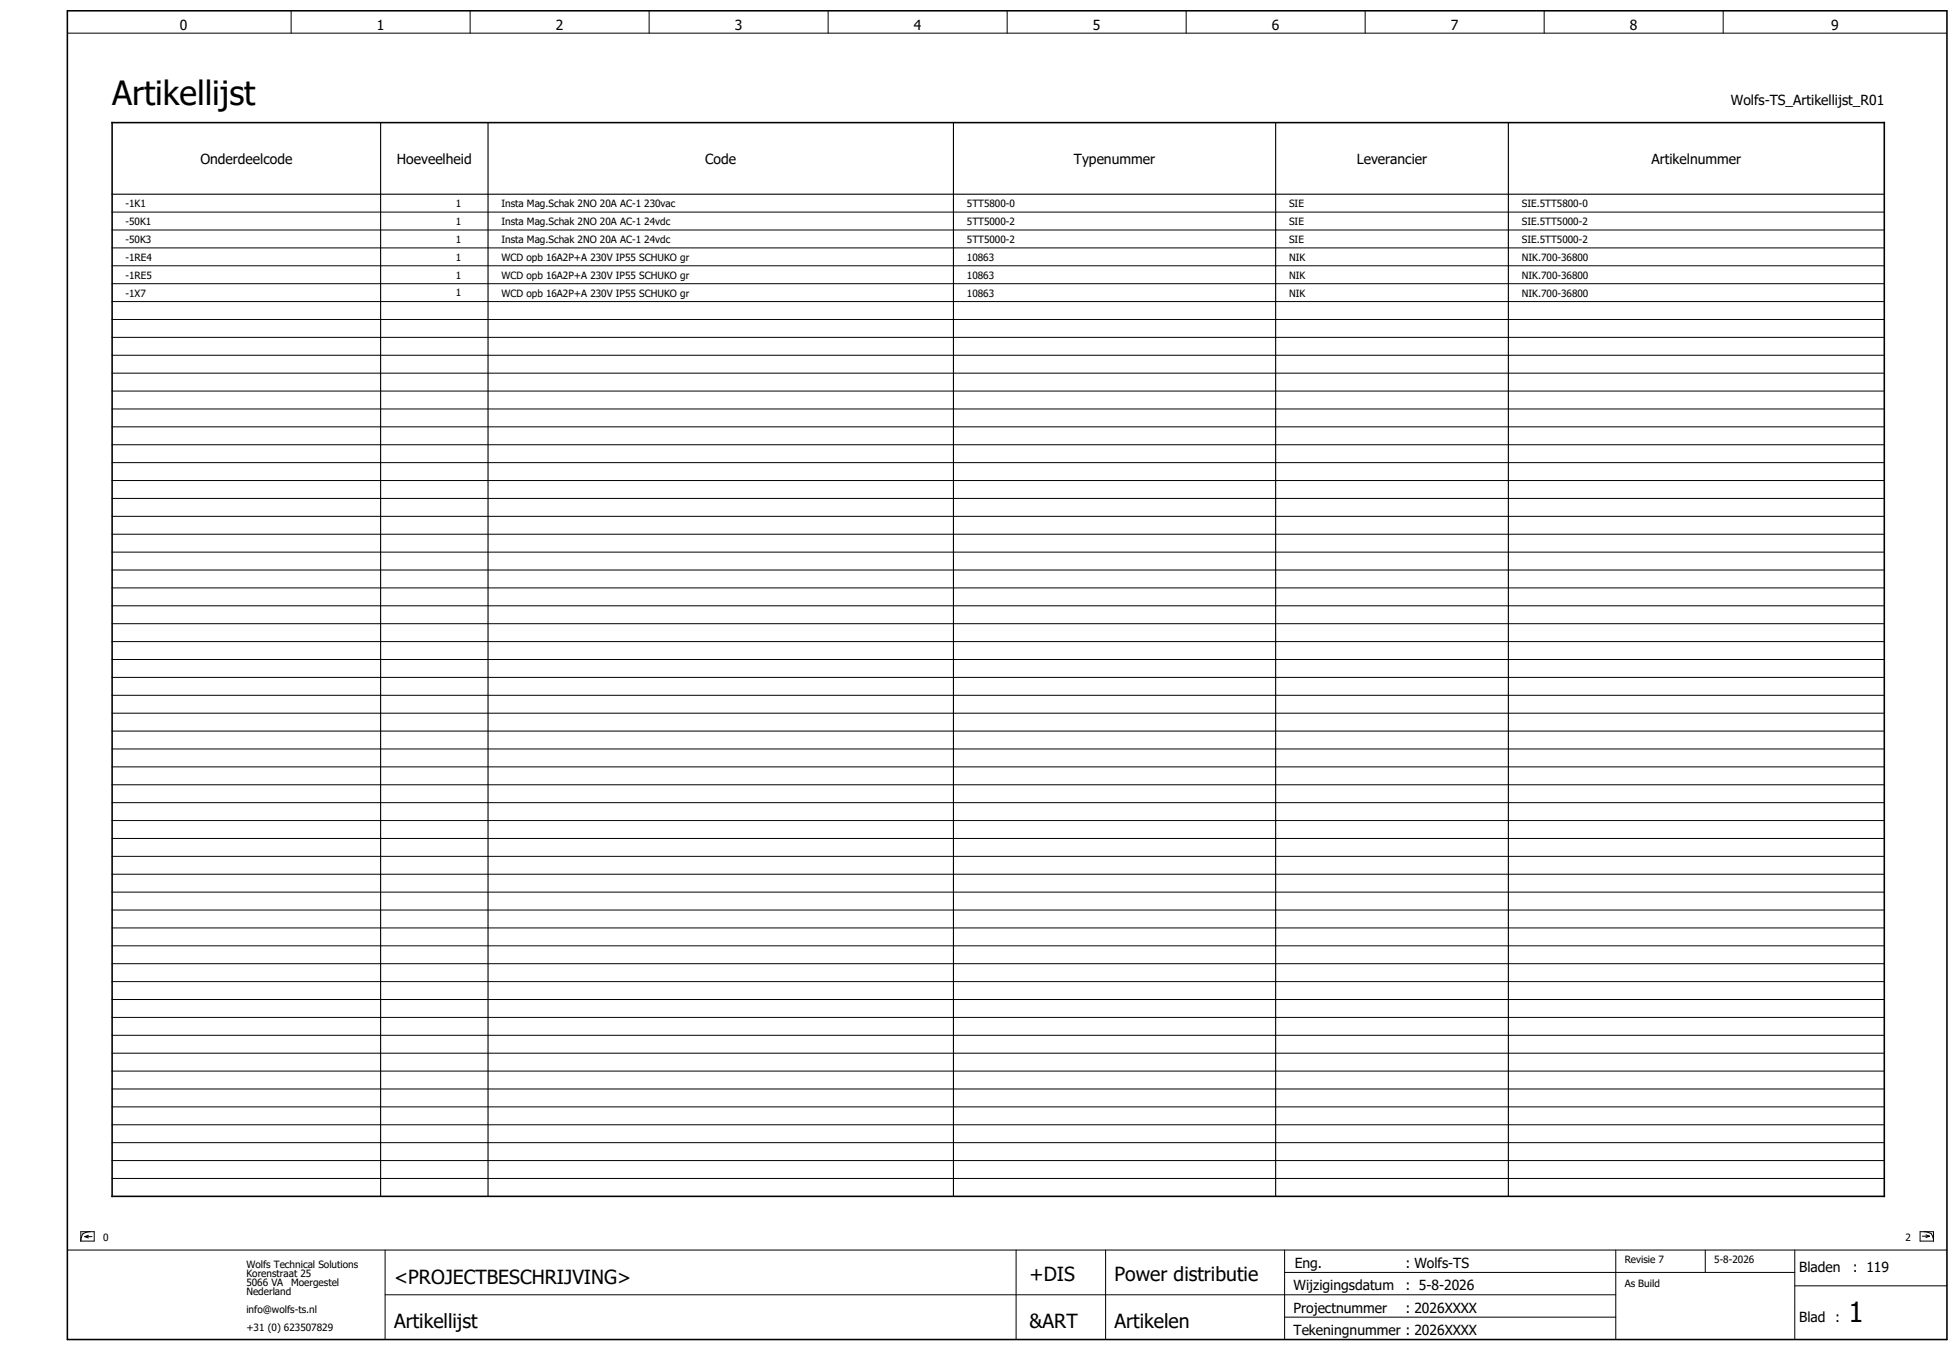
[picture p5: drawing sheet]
<svg xmlns="http://www.w3.org/2000/svg" width="438mm" height="302mm" viewBox="0 0 438 302" stroke-linecap="round" stroke-linejoin="round" font-family="sans-serif">
<g fill="none" stroke="#000" stroke-width=".22">
<path d="M15.1 7.4h420M65.1 2.4v5M105.1 2.4v5M145.1 2.4v5M185.1 2.4v5M225.1 2.4v5M265.1 2.4v5M305.1 2.4v5M345.1 2.4v5M385.1 2.4v5M25.1 51.4h396M25.1 47.4h396"/>
<path d="M25.1 59.4h396M25.1 55.4h396M25.1 79.4h396M25.1 75.4h396M25.1 67.4h396M25.1 71.4h396M25.1 63.4h396M25.1 95.4h396M25.1 99.4h396M25.1 87.4h396M25.1 91.4h396M25.1 83.4h396"/>
<path d="M25.1 107.4h396M25.1 103.4h396M25.1 111.4h396M25.1 115.4h396M25.1 119.4h396M25.1 131.4h396M25.1 123.4h396M25.1 139.4h396M25.1 135.4h396M25.1 127.4h396M25.1 155.4h396M25.1 143.4h396"/>
<path d="M25.1 147.4h396M25.1 151.4h396M25.1 159.4h396M25.1 179.4h396M25.1 167.4h396M25.1 171.4h396M25.1 163.4h396M25.1 175.4h396M25.1 199.4h396M25.1 195.4h396M25.1 191.4h396M25.1 187.4h396"/>
<path d="M25.1 183.4h396M25.1 211.4h396M25.1 207.4h396M25.1 219.4h396M25.1 215.4h396M25.1 203.4h396M25.1 231.4h396M25.1 239.4h396M25.1 235.4h396M25.1 227.4h396M25.1 223.4h396M25.1 243.4h396"/>
<path d="M25.1 255.4h396M25.1 251.4h396M25.1 247.4h396M25.1 259.4h396M15.1 279.4h420M18.1 275.3h3v2.1h-3zM18.5 275.8l-.3 .8-.1 .8M19 276.4h1.6M19 276.4l.8 .3M19.8 276.1l-.8 .3M20.2 275.3l-.9 .1-.8 .4M25.1 263.4h396"/>
<path d="M86.1 279.4v20M227.1 279.4v20M247.1 279.4v20M287.1 279.4v20M361.1 279.4v20M381.1 279.4v5M401.1 279.4v20M429.1 275.3h3v2.1h-3zM429.6 276.3h1.6M430 275.3l.8 .1 .8 .4M430.4 276l.8 .3M431.2 276.3l-.8 .3"/>
<path d="M431.6 275.8l.3 .8 .2 .8M86.1 289.4h275M287.1 284.4h114M287.1 294.4h74M401.1 287.4h34"/>
</g>
<path d="M15.1 2.4h420v297h-420zM25.1 27.4h396v240h-396z" fill="none" stroke="#000" stroke-width=".35"/>
<path d="M85.1 27.4v240M109.1 27.4v240M213.1 27.4v240M285.1 27.4v240M337.1 27.4v240M25.1 43.4h396" fill="none" stroke="#000" stroke-width=".25"/>
<text font-size="7.5" x="25.1" y="23.4">Artikellijst</text>
<text font-size="6.2" x="413.1" y="295.4">1</text>
<g font-size="4.3">
<text x="88.1" y="286.9">&lt;PROJECTBESCHRIJVING&gt;</text>
<text x="230.1" y="286.4">+DIS</text>
<text x="249.1" y="286.4">Power distributie</text>
<text x="88.1" y="296.9">Artikellijst</text>
<text x="230.1" y="296.9">&amp;ART</text>
<text x="249.1" y="296.9">Artikelen</text>
</g>
<g font-size="3.1">
<text x="40.2" y="6.8">0</text>
<text x="84.2" y="6.8">1</text>
<text x="124.2" y="6.8">2</text>
<text x="164.2" y="6.8">3</text>
<text x="204.2" y="6.8">4</text>
<text x="244.2" y="6.8">5</text>
<text x="284.2" y="6.8">6</text>
<text x="324.2" y="6.8">7</text>
<text x="364.2" y="6.8">8</text>
<text x="409.2" y="6.8">9</text>
<text x="386.8" y="23.4">Wolfs-TS_Artikellijst_R01</text>
<text x="44.8" y="36.6">Onderdeelcode</text>
<text x="88.7" y="36.6">Hoeveelheid</text>
<text x="157.6" y="36.6">Code</text>
<text x="240" y="36.6">Typenummer</text>
<text x="303.2" y="36.6">Leverancier</text>
<text x="369" y="36.6">Artikelnummer</text>
<text x="289.3" y="283.4">Eng.</text>
<text x="314.1" y="283.4">: Wolfs-TS</text>
<text x="402.1" y="284.4">Bladen</text>
<text x="414.1" y="284.4">: 119</text>
<text x="289.1" y="288.4">Wijzigingsdatum</text>
<text x="289.1" y="293.4">Projectnummer</text>
<text x="314.1" y="288.4">: 5-8-2026</text>
<text x="314.1" y="293.4">: 2026XXXX</text>
<text x="289.1" y="298.4">Tekeningnummer : 2026XXXX</text>
<text x="402.1" y="295.4">Blad :</text>
</g>
<g font-size="2.2">
<text x="28.1" y="46.3">-1K1</text>
<text x="101.8" y="46.3">1</text>
<text x="112.1" y="46.3">Insta Mag.Schak 2NO 20A AC-1 230vac</text>
<text x="216.1" y="46.3">5TT5800-0</text>
<text x="288.1" y="46.3">SIE</text>
<text x="340.1" y="46.3">SIE.5TT5800-0</text>
<text x="28.1" y="50.3">-50K1</text>
<text x="101.8" y="50.3">1</text>
<text x="112.1" y="50.3">Insta Mag.Schak 2NO 20A AC-1 24vdc</text>
<text x="216.1" y="50.3">5TT5000-2</text>
<text x="288.1" y="50.3">SIE</text>
<text x="340.1" y="50.3">SIE.5TT5000-2</text>
<text x="28.1" y="54.3">-50K3</text>
<text x="28.1" y="58.3">-1RE4</text>
<text x="101.8" y="54.3">1</text>
<text x="101.8" y="58.3">1</text>
<text x="112.1" y="54.3">Insta Mag.Schak 2NO 20A AC-1 24vdc</text>
<text x="112.1" y="58.3">WCD opb 16A2P+A 230V IP55 SCHUKO gr</text>
<text x="216.1" y="54.3">5TT5000-2</text>
<text x="216.1" y="58.3">10863</text>
<text x="288.1" y="54.3">SIE</text>
<text x="288.1" y="58.3">NIK</text>
<text x="340.1" y="54.3">SIE.5TT5000-2</text>
<text x="340.1" y="58.3">NIK.700-36800</text>
<text x="28.1" y="62.3">-1RE5</text>
<text x="101.8" y="62.3">1</text>
<text x="112.1" y="62.3">WCD opb 16A2P+A 230V IP55 SCHUKO gr</text>
<text x="216.1" y="62.3">10863</text>
<text x="288.1" y="62.3">NIK</text>
<text x="340.1" y="62.3">NIK.700-36800</text>
<text x="28.1" y="66.3">-1X7</text>
<text x="101.8" y="66.3">1</text>
<text x="112.1" y="66.3">WCD opb 16A2P+A 230V IP55 SCHUKO gr</text>
<text x="216.1" y="66.3">10863</text>
<text x="288.1" y="66.3">NIK</text>
<text x="340.1" y="66.3">NIK.700-36800</text>
<text x="23.1" y="277.4">0</text>
<text x="425.8" y="277.4">2</text>
<text x="55.1" y="283.4">Wolfs Technical Solutions</text>
<text x="55.1" y="285.4">Korenstraat 25</text>
<text x="55.1" y="287.4">5066 VA</text>
<text x="65.1" y="287.4">Moergestel</text>
<text x="363.1" y="282.4">Revisie 7</text>
<text x="363.1" y="287.6">As Build</text>
<text x="383.1" y="282.4">5-8-2026</text>
<text x="55.1" y="289.4">Nederland</text>
<text x="55.1" y="293.4">info@wolfs-ts.nl</text>
<text x="55.1" y="297.4">+31 (0) 623507829</text>
</g>
</svg>
